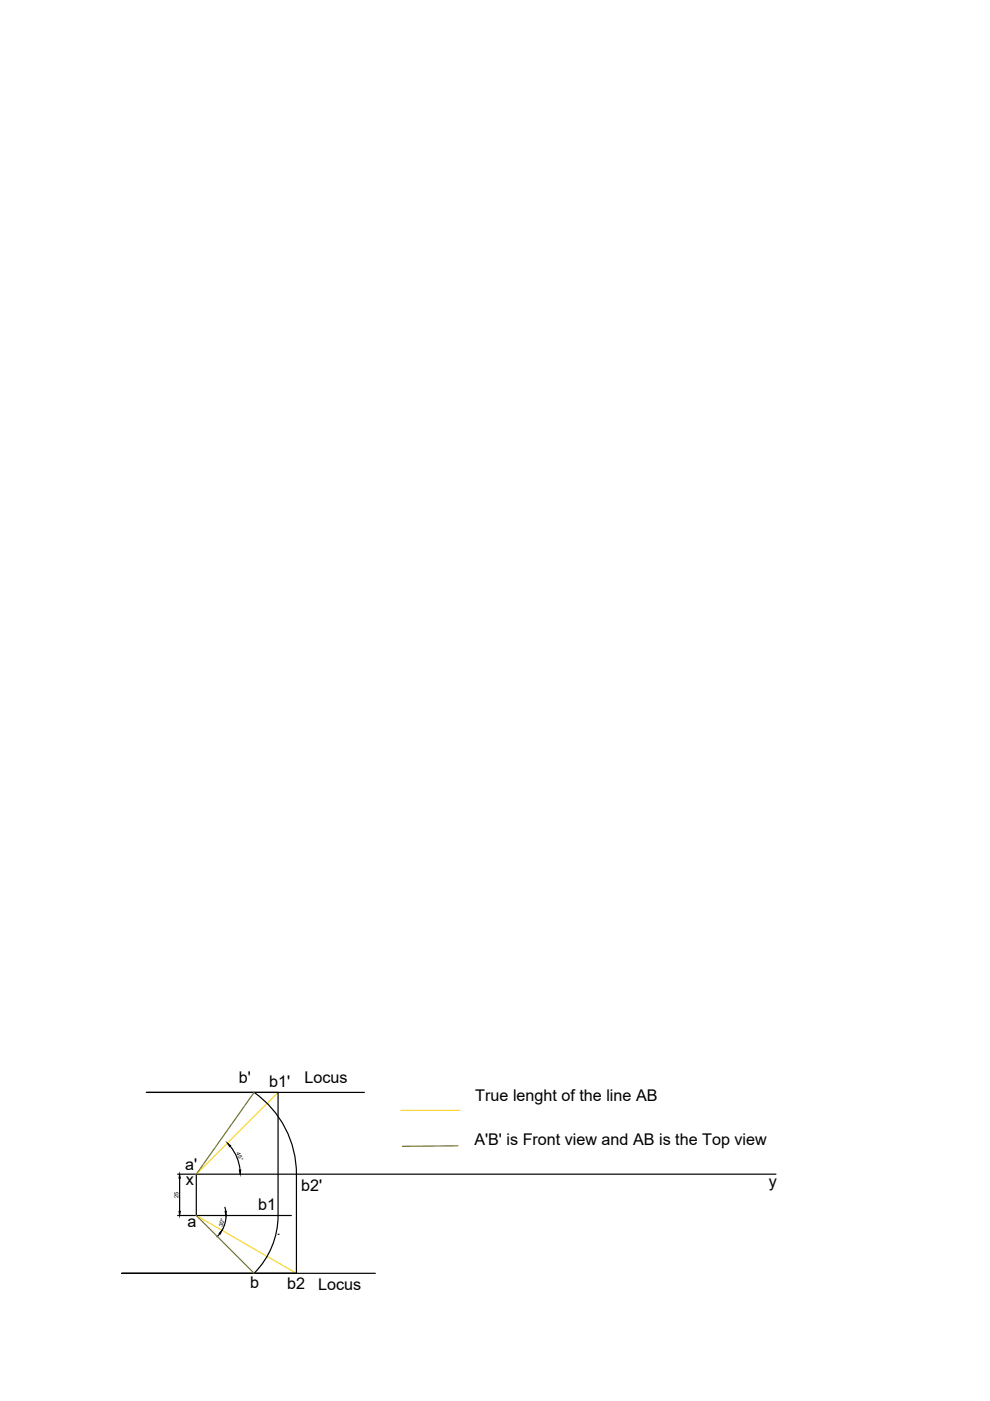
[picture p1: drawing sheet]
<svg xmlns="http://www.w3.org/2000/svg" width="210mm" height="297mm" viewBox="0 0 210 297" stroke-linecap="round" stroke-linejoin="round" font-family="sans-serif">
<!-- layer: 0 -->
<path d="M53.9 231.6a21.2 21.2 0 0 1 9 17.3M77.3 231.6h-46.3h28v26.1a17.3 17.3 0 0 1-5.1 12.3M37.7 248.9h3.7M37.7 257.7h3.7M38.1 249.8v7M47.7 256l.2 .8M47.9 257.7l-.2 1.6-.6 1.5M48.8 243a9.3 9.3 0 0 1 2.1 5.1M62.9 248.9v21.1h-37.1h53.8M164.5 248.9h-122.9v8.8h20.2M46.6 261.6l-.6 .6M59 261.7h.1" fill="none" stroke="#000" stroke-width=".25"/>
<path d="M59 231.6l-17.4 17.3M85 235.4h12.5M41.6 257.7l21.3 12.3" fill="none" stroke="#f8d731" stroke-width=".25"/>
<path d="M38.1 248.9l.1 .9h-.2zM38 256.8h.2l-.1 .9zM47.7 256.8h.3l-.1 .9zM48.2 242.4l.7 .5-.2 .2zM50.7 248.1h.3l-.1 .8zM47.1 260.8l-.4 .8-.2-.1z" fill="#000" stroke="#000" stroke-width=".21"/>
<path d="M53.9 231.6l-12.3 17.3M41.6 257.7l12.3 12.3M97.1 242.9l-11.8 .1" fill="none" stroke="#727430" stroke-width=".25"/>
<g font-size="3.4">
<text x="50.6" y="229.6">b'</text>
<text x="57.1" y="230.4">b1'</text>
<text x="64.6" y="229.6">Locus</text>
<text x="100.8" y="233.5">True lenght of the line AB</text>
<text x="100.6" y="242.8">A'B' is Front view and AB is the Top view</text>
<text x="39.3" y="248.1">a'</text>
<text x="39.4" y="251.2">x</text>
<text x="163" y="251.8">y</text>
<text x="54.8" y="256.4">b1</text>
<text x="63.9" y="252.6">b2'</text>
<text x="39.8" y="260.2">a</text>
<text x="53.1" y="273.1">b</text>
<text x="60.9" y="273.3">b2</text>
<text x="67.5" y="273.5">Locus</text>
</g>
<g font-size="1.2">
<text x="50.1" y="244.5" transform="rotate(67 50.1 244.5)">45°</text>
<text x="37.9" y="254" transform="rotate(-90 37.9 254)">25</text>
<text x="47.2" y="260.1" transform="rotate(-75 47.2 260.1)">30°</text>
</g>
</svg>
